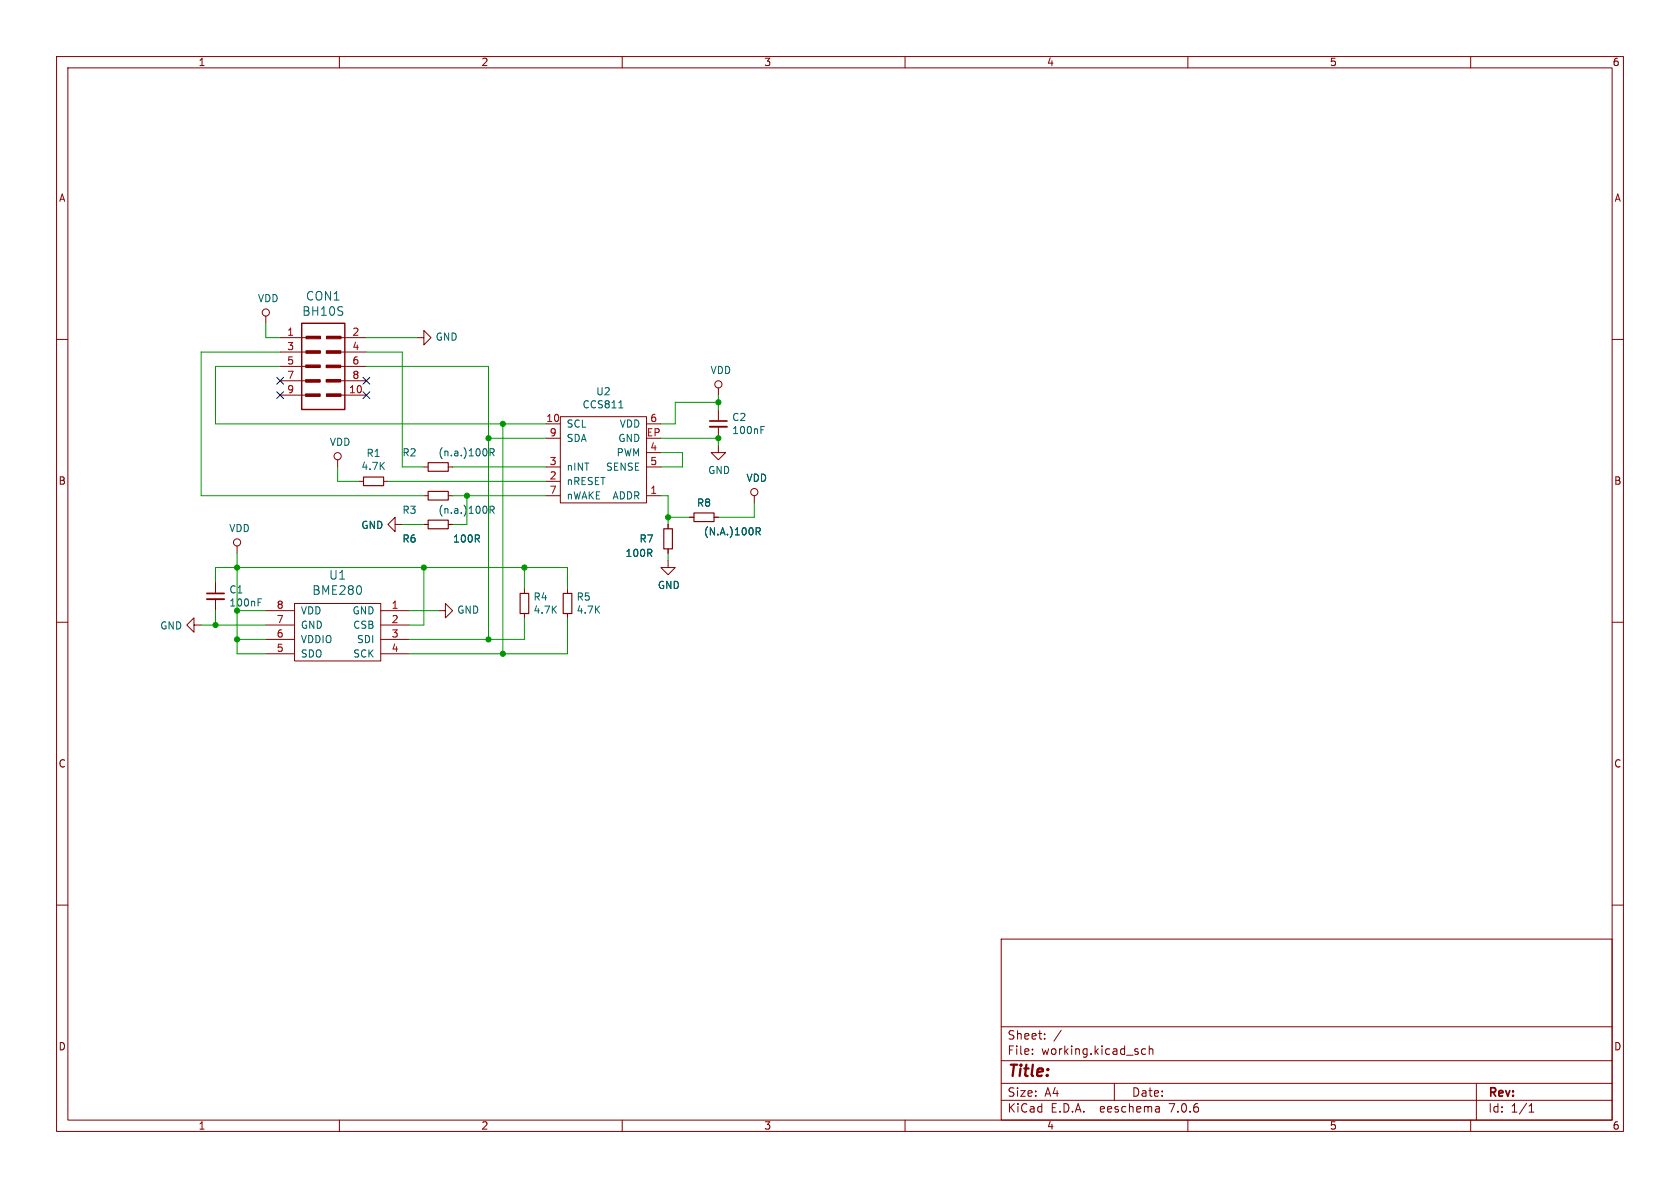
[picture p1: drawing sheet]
(kicad_sch (version 20230121) (generator eeschema)

 (paper "A4")

 (lib_symbols
  (symbol "MOD-ENV_revB-rescue:BH10S-OLIMEX_Connectors" (pin_names (offset 1.016) hide) (in_bom yes) (on_board yes)
   (property "Reference" "CON" (at 0.0508 8.9154 0) (effects (font (size 1.524 1.524))))
   (property "Value" "OLIMEX_Connectors_BH10S" (at 0.3048 -9.4234 0) (effects (font (size 1.524 1.524))))
   (property "Footprint" "" (at -0.2032 -1.1938 0) (effects (font (size 1.524 1.524))))
   (property "Datasheet" "" (at -0.2032 -1.1938 0) (effects (font (size 1.524 1.524))))
   (symbol "BH10S-OLIMEX_Connectors_0_0"
    (rectangle (start -3.1242 -4.8514) (end -0.5588 -5.3086) (stroke (width 0) (type solid)) (fill (type none)))
    (rectangle (start -3.1242 -2.3368) (end -0.5588 -2.794) (stroke (width 0) (type solid)) (fill (type none)))
    (rectangle (start -3.0988 0.254) (end -0.5334 -0.2032) (stroke (width 0) (type solid)) (fill (type none)))
    (rectangle (start -3.0734 2.7686) (end -0.508 2.3114) (stroke (width 0) (type solid)) (fill (type none)))
    (rectangle (start -3.048 5.334) (end -0.4826 4.8768) (stroke (width 0) (type solid)) (fill (type none)))
    (polyline (pts (xy -3.0226 -5.0038) (xy -0.5842 -5.0038) (xy -0.5842 -5.2324) (xy -2.9972 -5.2578) (xy -3.0226 -5.08) (xy -0.7112 -5.08) (xy -0.7112 -5.1562) (xy -2.9972 -5.1054)) (stroke (width 0) (type solid)) (fill (type none)))
    (polyline (pts (xy -3.0226 0.1016) (xy -0.5842 0.1016) (xy -0.5842 -0.127) (xy -2.9972 -0.1524) (xy -3.0226 0.0254) (xy -0.7112 0.0254) (xy -0.7112 -0.0508) (xy -2.9972 0)) (stroke (width 0) (type solid)) (fill (type none)))
    (polyline (pts (xy -2.9972 -2.4638) (xy -0.5588 -2.4638) (xy -0.5588 -2.6924) (xy -2.9718 -2.7178) (xy -2.9972 -2.54) (xy -0.6858 -2.54) (xy -0.6858 -2.6162) (xy -2.9718 -2.5654)) (stroke (width 0) (type solid)) (fill (type none)))
    (polyline (pts (xy -2.9718 2.667) (xy -0.5334 2.667) (xy -0.5334 2.4384) (xy -2.9464 2.413) (xy -2.9718 2.5908) (xy -0.6604 2.5908) (xy -0.6604 2.5146) (xy -2.9464 2.5654)) (stroke (width 0) (type solid)) (fill (type none)))
    (polyline (pts (xy -2.9464 5.2324) (xy -0.508 5.2324) (xy -0.508 5.0038) (xy -2.921 4.9784) (xy -2.9464 5.1562) (xy -0.635 5.1562) (xy -0.635 5.08) (xy -2.921 5.1308)) (stroke (width 0) (type solid)) (fill (type none)))
    (polyline (pts (xy 0.5588 0.1016) (xy 2.9972 0.1016) (xy 2.9972 -0.127) (xy 0.5842 -0.1524) (xy 0.5588 0.0254) (xy 2.8702 0.0254) (xy 2.8702 -0.0508) (xy 0.5842 0)) (stroke (width 0) (type solid)) (fill (type none)))
    (polyline (pts (xy 0.5842 -2.4384) (xy 3.0226 -2.4384) (xy 3.0226 -2.667) (xy 0.6096 -2.6924) (xy 0.5842 -2.5146) (xy 2.8956 -2.5146) (xy 2.8956 -2.5908) (xy 0.6096 -2.54)) (stroke (width 0) (type solid)) (fill (type none)))
    (polyline (pts (xy 0.5842 2.667) (xy 3.0226 2.667) (xy 3.0226 2.4384) (xy 0.6096 2.413) (xy 0.5842 2.5908) (xy 2.8956 2.5908) (xy 2.8956 2.5146) (xy 0.6096 2.5654)) (stroke (width 0) (type solid)) (fill (type none)))
    (polyline (pts (xy 0.635 -4.953) (xy 3.0734 -4.953) (xy 3.0734 -5.1816) (xy 0.6604 -5.207) (xy 0.635 -5.0292) (xy 2.9464 -5.0292) (xy 2.9464 -5.1054) (xy 0.6604 -5.0546)) (stroke (width 0) (type solid)) (fill (type none)))
    (polyline (pts (xy 0.6858 5.2324) (xy 3.1242 5.2324) (xy 3.1242 5.0038) (xy 0.7112 4.9784) (xy 0.6858 5.1562) (xy 2.9972 5.1562) (xy 2.9972 5.08) (xy 0.7112 5.1308)) (stroke (width 0) (type solid)) (fill (type none)))
    (rectangle (start 0.508 -2.3114) (end 3.0734 -2.7686) (stroke (width 0) (type solid)) (fill (type none)))
    (rectangle (start 0.508 0.2286) (end 3.0734 -0.2286) (stroke (width 0) (type solid)) (fill (type none)))
    (rectangle (start 0.5334 2.7686) (end 3.0988 2.3114) (stroke (width 0) (type solid)) (fill (type none)))
    (rectangle (start 0.5588 -4.8514) (end 3.1242 -5.3086) (stroke (width 0) (type solid)) (fill (type none)))
    (rectangle (start 0.5588 5.334) (end 3.1242 4.8768) (stroke (width 0) (type solid)) (fill (type none))))
   (symbol "BH10S-OLIMEX_Connectors_0_1"
    (rectangle (start -3.81 7.62) (end 3.81 -7.62) (stroke (width 0.254) (type solid)) (fill (type none)))
    (polyline (pts (xy -3.81 -5.08) (xy -3.048 -5.08)) (stroke (width 0) (type solid)) (fill (type none)))
    (polyline (pts (xy -3.81 -2.54) (xy -3.048 -2.54)) (stroke (width 0) (type solid)) (fill (type none)))
    (polyline (pts (xy -3.81 0) (xy -3.048 0)) (stroke (width 0) (type solid)) (fill (type none)))
    (polyline (pts (xy -3.81 2.54) (xy -3.048 2.54)) (stroke (width 0) (type solid)) (fill (type none)))
    (polyline (pts (xy -3.81 5.08) (xy -3.048 5.08)) (stroke (width 0) (type solid)) (fill (type none)))
    (polyline (pts (xy 3.81 -5.08) (xy 3.048 -5.08)) (stroke (width 0) (type solid)) (fill (type none)))
    (polyline (pts (xy 3.81 -2.54) (xy 3.048 -2.54)) (stroke (width 0) (type solid)) (fill (type none)))
    (polyline (pts (xy 3.81 0) (xy 3.048 0)) (stroke (width 0) (type solid)) (fill (type none)))
    (polyline (pts (xy 3.81 2.54) (xy 3.048 2.54)) (stroke (width 0) (type solid)) (fill (type none)))
    (polyline (pts (xy 3.81 5.08) (xy 3.048 5.08)) (stroke (width 0) (type solid)) (fill (type none))))
   (symbol "BH10S-OLIMEX_Connectors_1_1"
    (pin passive line (at -7.62 5.08 0) (length 3.7084) (name "1" (effects (font (size 1.27 1.27)))) (number "1" (effects (font (size 1.27 1.27)))))
    (pin passive line (at 7.62 -5.08 180) (length 3.7084) (name "10" (effects (font (size 1.27 1.27)))) (number "10" (effects (font (size 1.27 1.27)))))
    (pin passive line (at 7.62 5.08 180) (length 3.7084) (name "2" (effects (font (size 1.27 1.27)))) (number "2" (effects (font (size 1.27 1.27)))))
    (pin passive line (at -7.62 2.54 0) (length 3.7084) (name "3" (effects (font (size 1.27 1.27)))) (number "3" (effects (font (size 1.27 1.27)))))
    (pin passive line (at 7.62 2.54 180) (length 3.7084) (name "4" (effects (font (size 1.27 1.27)))) (number "4" (effects (font (size 1.27 1.27)))))
    (pin passive line (at -7.62 0 0) (length 3.7084) (name "5" (effects (font (size 1.27 1.27)))) (number "5" (effects (font (size 1.27 1.27)))))
    (pin passive line (at 7.62 0 180) (length 3.7084) (name "6" (effects (font (size 1.27 1.27)))) (number "6" (effects (font (size 1.27 1.27)))))
    (pin passive line (at -7.62 -2.54 0) (length 3.7084) (name "7" (effects (font (size 1.27 1.27)))) (number "7" (effects (font (size 1.27 1.27)))))
    (pin passive line (at 7.62 -2.54 180) (length 3.7084) (name "8" (effects (font (size 1.27 1.27)))) (number "8" (effects (font (size 1.27 1.27)))))
    (pin passive line (at -7.62 -5.08 0) (length 3.7084) (name "9" (effects (font (size 1.27 1.27)))) (number "9" (effects (font (size 1.27 1.27)))))))
  (symbol "MOD-ENV_revB-rescue:BME280-OLIMEX_IC" (pin_names (offset 1.016)) (in_bom yes) (on_board yes)
   (property "Reference" "U" (at 0 6.35 0) (effects (font (size 1.524 1.524))))
   (property "Value" "OLIMEX_IC_BME280" (at 1.27 -6.35 0) (effects (font (size 1.524 1.524))))
   (property "Footprint" "" (at 0 -5.08 0) (effects (font (size 1.524 1.524)) hide))
   (property "Datasheet" "" (at 0 -5.08 0) (effects (font (size 1.524 1.524)) hide))
   (symbol "BME280-OLIMEX_IC_0_1"
    (rectangle (start -6.35 5.08) (end 8.89 -5.08) (stroke (width 0) (type solid)) (fill (type none))))
   (symbol "BME280-OLIMEX_IC_1_1"
    (pin power_in line (at 13.97 3.81 180) (length 5.08) (name "GND" (effects (font (size 1.27 1.27)))) (number "1" (effects (font (size 1.27 1.27)))))
    (pin input line (at 13.97 1.27 180) (length 5.08) (name "CSB" (effects (font (size 1.27 1.27)))) (number "2" (effects (font (size 1.27 1.27)))))
    (pin bidirectional line (at 13.97 -1.27 180) (length 5.08) (name "SDI" (effects (font (size 1.27 1.27)))) (number "3" (effects (font (size 1.27 1.27)))))
    (pin input line (at 13.97 -3.81 180) (length 5.08) (name "SCK" (effects (font (size 1.27 1.27)))) (number "4" (effects (font (size 1.27 1.27)))))
    (pin bidirectional line (at -11.43 -3.81 0) (length 5.08) (name "SDO" (effects (font (size 1.27 1.27)))) (number "5" (effects (font (size 1.27 1.27)))))
    (pin power_in line (at -11.43 -1.27 0) (length 5.08) (name "VDDIO" (effects (font (size 1.27 1.27)))) (number "6" (effects (font (size 1.27 1.27)))))
    (pin power_in line (at -11.43 1.27 0) (length 5.08) (name "GND" (effects (font (size 1.27 1.27)))) (number "7" (effects (font (size 1.27 1.27)))))
    (pin power_in line (at -11.43 3.81 0) (length 5.08) (name "VDD" (effects (font (size 1.27 1.27)))) (number "8" (effects (font (size 1.27 1.27)))))))
  (symbol "MOD-ENV_revB-rescue:CCS811-lz1ddd" (pin_names (offset 1.016)) (in_bom yes) (on_board yes)
   (property "Reference" "U" (at 0 8.89 0) (effects (font (size 1.27 1.27))))
   (property "Value" "CCS811-lz1ddd" (at 0 -8.89 0) (effects (font (size 1.27 1.27))))
   (property "Footprint" "" (at 0 0 0) (effects (font (size 1.27 1.27)) hide))
   (property "Datasheet" "" (at 0 0 0) (effects (font (size 1.27 1.27)) hide))
   (symbol "CCS811-lz1ddd_0_1"
    (rectangle (start -7.62 7.62) (end 7.62 -7.62) (stroke (width 0) (type solid)) (fill (type none))))
   (symbol "CCS811-lz1ddd_1_1"
    (pin input line (at 10.16 -6.35 180) (length 2.54) (name "ADDR" (effects (font (size 1.27 1.27)))) (number "1" (effects (font (size 1.27 1.27)))))
    (pin bidirectional line (at -10.16 6.35 0) (length 2.54) (name "SCL" (effects (font (size 1.27 1.27)))) (number "10" (effects (font (size 1.27 1.27)))))
    (pin bidirectional line (at -10.16 -3.81 0) (length 2.54) (name "nRESET" (effects (font (size 1.27 1.27)))) (number "2" (effects (font (size 1.27 1.27)))))
    (pin bidirectional line (at -10.16 -1.27 0) (length 2.54) (name "nINT" (effects (font (size 1.27 1.27)))) (number "3" (effects (font (size 1.27 1.27)))))
    (pin output line (at 10.16 1.27 180) (length 2.54) (name "PWM" (effects (font (size 1.27 1.27)))) (number "4" (effects (font (size 1.27 1.27)))))
    (pin input line (at 10.16 -1.27 180) (length 2.54) (name "SENSE" (effects (font (size 1.27 1.27)))) (number "5" (effects (font (size 1.27 1.27)))))
    (pin power_in line (at 10.16 6.35 180) (length 2.54) (name "VDD" (effects (font (size 1.27 1.27)))) (number "6" (effects (font (size 1.27 1.27)))))
    (pin input line (at -10.16 -6.35 0) (length 2.54) (name "nWAKE" (effects (font (size 1.27 1.27)))) (number "7" (effects (font (size 1.27 1.27)))))
    (pin bidirectional line (at -10.16 3.81 0) (length 2.54) (name "SDA" (effects (font (size 1.27 1.27)))) (number "9" (effects (font (size 1.27 1.27)))))
    (pin power_in line (at 10.16 3.81 180) (length 2.54) (name "GND" (effects (font (size 1.27 1.27)))) (number "EP" (effects (font (size 1.27 1.27)))))))
  (symbol "MOD-ENV_revB-rescue:C_Small-OLIMEX_RCL" (pin_numbers hide) (pin_names (offset 0.254) hide) (in_bom yes) (on_board yes)
   (property "Reference" "C" (at 0.254 1.778 0) (effects (font (size 1.27 1.27)) (justify left)))
   (property "Value" "OLIMEX_RCL_C_Small" (at 0.254 -2.032 0) (effects (font (size 1.27 1.27)) (justify left)))
   (property "Footprint" "" (at 0 0 0) (effects (font (size 1.524 1.524))))
   (property "Datasheet" "" (at 0 0 0) (effects (font (size 1.524 1.524))))
   (symbol "C_Small-OLIMEX_RCL_0_1"
    (polyline (pts (xy -1.524 -0.508) (xy 1.524 -0.508)) (stroke (width 0.3302) (type solid)) (fill (type none)))
    (polyline (pts (xy -1.524 0.508) (xy 1.524 0.508)) (stroke (width 0.3048) (type solid)) (fill (type none))))
   (symbol "C_Small-OLIMEX_RCL_1_1"
    (pin passive line (at 0 2.54 270) (length 1.905) (name "~" (effects (font (size 1.016 1.016)))) (number "1" (effects (font (size 1.016 1.016)))))
    (pin passive line (at 0 -2.54 90) (length 2.032) (name "~" (effects (font (size 1.016 1.016)))) (number "2" (effects (font (size 1.016 1.016)))))))
  (symbol "MOD-ENV_revB-rescue:GND-OLIMEX_Power" (power) (pin_names (offset 0)) (in_bom yes) (on_board yes)
   (property "Reference" "#PWR" (at 0 -6.35 0) (effects (font (size 1.27 1.27)) hide))
   (property "Value" "GND-OLIMEX_Power" (at 0 -3.81 0) (effects (font (size 1.27 1.27))))
   (property "Footprint" "" (at 0 0 0) (effects (font (size 1.524 1.524))))
   (property "Datasheet" "" (at 0 0 0) (effects (font (size 1.524 1.524))))
   (symbol "GND-OLIMEX_Power_0_1"
    (polyline (pts (xy 0 0) (xy 0 -1.27) (xy 1.27 -1.27) (xy 0 -2.54) (xy -1.27 -1.27) (xy 0 -1.27)) (stroke (width 0) (type solid)) (fill (type none))))
   (symbol "GND-OLIMEX_Power_1_1"
    (pin power_in line (at 0 0 270) (length 0) hide (name "GND" (effects (font (size 1.27 1.27)))) (number "1" (effects (font (size 1.27 1.27)))))))
  (symbol "MOD-ENV_revB-rescue:R_Small-OLIMEX_RCL" (pin_numbers hide) (pin_names (offset 0.254) hide) (in_bom yes) (on_board yes)
   (property "Reference" "R" (at 0.762 0.508 0) (effects (font (size 1.27 1.27)) (justify left)))
   (property "Value" "OLIMEX_RCL_R_Small" (at 0.762 -1.016 0) (effects (font (size 1.27 1.27)) (justify left)))
   (property "Footprint" "" (at 0 0 0) (effects (font (size 1.524 1.524))))
   (property "Datasheet" "" (at 0 0 0) (effects (font (size 1.524 1.524))))
   (symbol "R_Small-OLIMEX_RCL_0_1"
    (rectangle (start -0.762 1.778) (end 0.762 -1.778) (stroke (width 0.2032) (type solid)) (fill (type none))))
   (symbol "R_Small-OLIMEX_RCL_1_1"
    (pin passive line (at 0 2.54 270) (length 0.762) (name "~" (effects (font (size 1.016 1.016)))) (number "1" (effects (font (size 1.016 1.016)))))
    (pin passive line (at 0 -2.54 90) (length 0.762) (name "~" (effects (font (size 1.016 1.016)))) (number "2" (effects (font (size 1.016 1.016)))))))
  (symbol "MOD-ENV_revB-rescue:VDD-OLIMEX_Power" (power) (pin_names (offset 0)) (in_bom yes) (on_board yes)
   (property "Reference" "#PWR" (at 0 -3.81 0) (effects (font (size 1.27 1.27)) hide))
   (property "Value" "VDD-OLIMEX_Power" (at 0 3.81 0) (effects (font (size 1.27 1.27))))
   (property "Footprint" "" (at 0 0 0) (effects (font (size 1.524 1.524))))
   (property "Datasheet" "" (at 0 0 0) (effects (font (size 1.524 1.524))))
   (symbol "VDD-OLIMEX_Power_0_1"
    (polyline (pts (xy 0 0) (xy 0 1.27)) (stroke (width 0) (type solid)) (fill (type none)))
    (circle (center 0 1.905) (radius 0.635) (stroke (width 0) (type solid)) (fill (type none))))
   (symbol "VDD-OLIMEX_Power_1_1"
    (pin power_in line (at 0 0 90) (length 0) hide (name "VDD" (effects (font (size 1.27 1.27)))) (number "1" (effects (font (size 1.27 1.27))))))))

 (junction (at 127 77.47) (diameter 0) (color 0 0 0 0))
 (junction (at 41.91 107.95) (diameter 0) (color 0 0 0 0))
 (junction (at 88.9 115.57) (diameter 0) (color 0 0 0 0))
 (junction (at 118.11 91.44) (diameter 0) (color 0 0 0 0))
 (junction (at 74.93 100.33) (diameter 0) (color 0 0 0 0))
 (junction (at 88.9 74.93) (diameter 0) (color 0 0 0 0))
 (junction (at 86.36 113.03) (diameter 0) (color 0 0 0 0))
 (junction (at 92.71 100.33) (diameter 0) (color 0 0 0 0))
 (junction (at 82.55 87.63) (diameter 0) (color 0 0 0 0))
 (junction (at 41.91 113.03) (diameter 0) (color 0 0 0 0))
 (junction (at 41.91 100.33) (diameter 0) (color 0 0 0 0))
 (junction (at 127 71.12) (diameter 0) (color 0 0 0 0))
 (junction (at 38.1 110.49) (diameter 0) (color 0 0 0 0))
 (junction (at 86.36 77.47) (diameter 0) (color 0 0 0 0))

 (no_connect (at 64.77 67.31))
 (no_connect (at 64.77 69.85))
 (no_connect (at 49.53 67.31))
 (no_connect (at 49.53 69.85))

 (wire (pts (xy 116.84 80.01) (xy 120.65 80.01)) (stroke (width 0) (type default)))
 (wire (pts (xy 80.01 87.63) (xy 82.55 87.63)) (stroke (width 0) (type default)))
 (wire (pts (xy 41.91 100.33) (xy 41.91 97.79)) (stroke (width 0) (type default)))
 (wire (pts (xy 74.93 92.71) (xy 71.12 92.71)) (stroke (width 0) (type default)))
 (wire (pts (xy 116.84 77.47) (xy 127 77.47)) (stroke (width 0) (type default)))
 (wire (pts (xy 41.91 100.33) (xy 74.93 100.33)) (stroke (width 0) (type default)))
 (wire (pts (xy 64.77 59.69) (xy 73.66 59.69)) (stroke (width 0) (type default)))
 (wire (pts (xy 100.33 115.57) (xy 88.9 115.57)) (stroke (width 0) (type default)))
 (wire (pts (xy 38.1 110.49) (xy 35.56 110.49)) (stroke (width 0) (type default)))
 (wire (pts (xy 116.84 74.93) (xy 119.38 74.93)) (stroke (width 0) (type default)))
 (wire (pts (xy 49.53 59.69) (xy 46.99 59.69)) (stroke (width 0) (type default)))
 (wire (pts (xy 38.1 74.93) (xy 38.1 64.77)) (stroke (width 0) (type default)))
 (wire (pts (xy 71.12 62.23) (xy 71.12 82.55)) (stroke (width 0) (type default)))
 (wire (pts (xy 86.36 113.03) (xy 72.39 113.03)) (stroke (width 0) (type default)))
 (wire (pts (xy 46.99 110.49) (xy 38.1 110.49)) (stroke (width 0) (type default)))
 (wire (pts (xy 100.33 100.33) (xy 92.71 100.33)) (stroke (width 0) (type default)))
 (wire (pts (xy 38.1 107.95) (xy 38.1 110.49)) (stroke (width 0) (type default)))
 (wire (pts (xy 92.71 113.03) (xy 86.36 113.03)) (stroke (width 0) (type default)))
 (wire (pts (xy 46.99 113.03) (xy 41.91 113.03)) (stroke (width 0) (type default)))
 (wire (pts (xy 118.11 97.79) (xy 118.11 99.06)) (stroke (width 0) (type default)))
 (wire (pts (xy 41.91 107.95) (xy 41.91 113.03)) (stroke (width 0) (type default)))
 (wire (pts (xy 88.9 74.93) (xy 88.9 115.57)) (stroke (width 0) (type default)))
 (wire (pts (xy 120.65 80.01) (xy 120.65 82.55)) (stroke (width 0) (type default)))
 (wire (pts (xy 74.93 87.63) (xy 35.56 87.63)) (stroke (width 0) (type default)))
 (wire (pts (xy 38.1 102.87) (xy 38.1 100.33)) (stroke (width 0) (type default)))
 (wire (pts (xy 96.52 74.93) (xy 88.9 74.93)) (stroke (width 0) (type default)))
 (wire (pts (xy 82.55 92.71) (xy 82.55 87.63)) (stroke (width 0) (type default)))
 (wire (pts (xy 38.1 64.77) (xy 49.53 64.77)) (stroke (width 0) (type default)))
 (wire (pts (xy 86.36 64.77) (xy 86.36 77.47)) (stroke (width 0) (type default)))
 (wire (pts (xy 59.69 85.09) (xy 59.69 82.55)) (stroke (width 0) (type default)))
 (wire (pts (xy 46.99 107.95) (xy 41.91 107.95)) (stroke (width 0) (type default)))
 (wire (pts (xy 74.93 110.49) (xy 72.39 110.49)) (stroke (width 0) (type default)))
 (wire (pts (xy 92.71 104.14) (xy 92.71 100.33)) (stroke (width 0) (type default)))
 (wire (pts (xy 127 71.12) (xy 127 69.85)) (stroke (width 0) (type default)))
 (wire (pts (xy 64.77 62.23) (xy 71.12 62.23)) (stroke (width 0) (type default)))
 (wire (pts (xy 92.71 100.33) (xy 74.93 100.33)) (stroke (width 0) (type default)))
 (wire (pts (xy 63.5 85.09) (xy 59.69 85.09)) (stroke (width 0) (type default)))
 (wire (pts (xy 133.35 91.44) (xy 133.35 88.9)) (stroke (width 0) (type default)))
 (wire (pts (xy 92.71 109.22) (xy 92.71 113.03)) (stroke (width 0) (type default)))
 (wire (pts (xy 118.11 87.63) (xy 118.11 91.44)) (stroke (width 0) (type default)))
 (wire (pts (xy 120.65 82.55) (xy 116.84 82.55)) (stroke (width 0) (type default)))
 (wire (pts (xy 118.11 91.44) (xy 118.11 92.71)) (stroke (width 0) (type default)))
 (wire (pts (xy 86.36 77.47) (xy 96.52 77.47)) (stroke (width 0) (type default)))
 (wire (pts (xy 119.38 71.12) (xy 127 71.12)) (stroke (width 0) (type default)))
 (wire (pts (xy 64.77 64.77) (xy 86.36 64.77)) (stroke (width 0) (type default)))
 (wire (pts (xy 41.91 107.95) (xy 41.91 100.33)) (stroke (width 0) (type default)))
 (wire (pts (xy 118.11 91.44) (xy 121.92 91.44)) (stroke (width 0) (type default)))
 (wire (pts (xy 86.36 77.47) (xy 86.36 113.03)) (stroke (width 0) (type default)))
 (wire (pts (xy 119.38 74.93) (xy 119.38 71.12)) (stroke (width 0) (type default)))
 (wire (pts (xy 100.33 104.14) (xy 100.33 100.33)) (stroke (width 0) (type default)))
 (wire (pts (xy 88.9 74.93) (xy 38.1 74.93)) (stroke (width 0) (type default)))
 (wire (pts (xy 116.84 87.63) (xy 118.11 87.63)) (stroke (width 0) (type default)))
 (wire (pts (xy 127 77.47) (xy 127 78.74)) (stroke (width 0) (type default)))
 (wire (pts (xy 46.99 59.69) (xy 46.99 57.15)) (stroke (width 0) (type default)))
 (wire (pts (xy 35.56 62.23) (xy 49.53 62.23)) (stroke (width 0) (type default)))
 (wire (pts (xy 127 91.44) (xy 133.35 91.44)) (stroke (width 0) (type default)))
 (wire (pts (xy 127 72.39) (xy 127 71.12)) (stroke (width 0) (type default)))
 (wire (pts (xy 35.56 87.63) (xy 35.56 62.23)) (stroke (width 0) (type default)))
 (wire (pts (xy 80.01 92.71) (xy 82.55 92.71)) (stroke (width 0) (type default)))
 (wire (pts (xy 82.55 87.63) (xy 96.52 87.63)) (stroke (width 0) (type default)))
 (wire (pts (xy 74.93 100.33) (xy 74.93 110.49)) (stroke (width 0) (type default)))
 (wire (pts (xy 88.9 115.57) (xy 72.39 115.57)) (stroke (width 0) (type default)))
 (wire (pts (xy 38.1 100.33) (xy 41.91 100.33)) (stroke (width 0) (type default)))
 (wire (pts (xy 100.33 109.22) (xy 100.33 115.57)) (stroke (width 0) (type default)))
 (wire (pts (xy 71.12 82.55) (xy 74.93 82.55)) (stroke (width 0) (type default)))
 (wire (pts (xy 72.39 107.95) (xy 77.47 107.95)) (stroke (width 0) (type default)))
 (wire (pts (xy 96.52 85.09) (xy 68.58 85.09)) (stroke (width 0) (type default)))
 (wire (pts (xy 41.91 115.57) (xy 46.99 115.57)) (stroke (width 0) (type default)))
 (wire (pts (xy 41.91 113.03) (xy 41.91 115.57)) (stroke (width 0) (type default)))
 (wire (pts (xy 80.01 82.55) (xy 96.52 82.55)) (stroke (width 0) (type default)))

 (symbol (lib_id "MOD-ENV_revB-rescue:R_Small-OLIMEX_RCL") (at 77.47 92.71 270) (unit 1) (in_bom yes) (on_board yes) (dnp no)
  (property "Reference" "R6" (at 72.39 95.25 90) (effects (font (size 1.27 1.27))))
  (property "Value" "100R" (at 82.55 95.25 90) (effects (font (size 1.27 1.27))))
  (property "Footprint" "OLIMEX_RLC-FP:R_0402_5MIL_DWS" (at 77.47 89.8652 90) (effects (font (size 1.524 1.524)) hide))
  (property "Datasheet" "" (at 77.47 92.71 0) (effects (font (size 1.524 1.524)))) (pin "1") (pin "2"))

 (symbol (lib_id "MOD-ENV_revB-rescue:GND-OLIMEX_Power") (at 71.12 92.71 270) (unit 1) (in_bom yes) (on_board yes) (dnp no)
  (property "Reference" "#PWR0101" (at 64.77 92.71 0) (effects (font (size 1.27 1.27)) hide))
  (property "Value" "GND" (at 67.8688 92.837 90) (effects (font (size 1.27 1.27)) (justify right)))
  (property "Footprint" "" (at 71.12 92.71 0) (effects (font (size 1.524 1.524))))
  (property "Datasheet" "" (at 71.12 92.71 0) (effects (font (size 1.524 1.524)))) (pin "1"))

 (symbol (lib_id "MOD-ENV_revB-rescue:CCS811-lz1ddd") (at 106.68 81.28 0) (unit 1) (in_bom yes) (on_board yes) (dnp no)
  (property "Reference" "U2" (at 106.68 69.215 0) (effects (font (size 1.27 1.27))))
  (property "Value" "CCS811" (at 106.68 71.5264 0) (effects (font (size 1.27 1.27))))
  (property "Footprint" "OLIMEX_IC-FP:CCS811" (at 106.68 81.28 0) (effects (font (size 1.27 1.27)) hide))
  (property "Datasheet" "" (at 106.68 81.28 0) (effects (font (size 1.27 1.27)) hide)) (pin "1") (pin "10") (pin "2") (pin "3") (pin "4") (pin "5") (pin "6") (pin "7") (pin "9") (pin "EP"))

 (symbol (lib_id "MOD-ENV_revB-rescue:BH10S-OLIMEX_Connectors") (at 57.15 64.77 0) (unit 1) (in_bom yes) (on_board yes) (dnp no)
  (property "Reference" "CON1" (at 57.15 52.3494 0) (effects (font (size 1.524 1.524))))
  (property "Value" "BH10S" (at 57.15 55.0418 0) (effects (font (size 1.524 1.524))))
  (property "Footprint" "OLIMEX_Connectors-FP:UEXTM-SMD" (at 57.15 55.0418 0) (effects (font (size 1.524 1.524)) hide))
  (property "Datasheet" "" (at 56.9468 65.9638 0) (effects (font (size 1.524 1.524)))) (pin "1") (pin "10") (pin "2") (pin "3") (pin "4") (pin "5") (pin "6") (pin "7") (pin "8") (pin "9"))

 (symbol (lib_id "MOD-ENV_revB-rescue:R_Small-OLIMEX_RCL") (at 77.47 82.55 270) (unit 1) (in_bom yes) (on_board yes) (dnp no)
  (property "Reference" "R2" (at 72.39 80.01 90) (effects (font (size 1.27 1.27))))
  (property "Value" "(n.a.)100R" (at 82.55 80.01 90) (effects (font (size 1.27 1.27))))
  (property "Footprint" "OLIMEX_RLC-FP:R_0402_5MIL_DWS" (at 77.47 79.7052 90) (effects (font (size 1.524 1.524)) hide))
  (property "Datasheet" "" (at 77.47 82.55 0) (effects (font (size 1.524 1.524)))) (pin "1") (pin "2"))

 (symbol (lib_id "MOD-ENV_revB-rescue:R_Small-OLIMEX_RCL") (at 77.47 87.63 270) (unit 1) (in_bom yes) (on_board yes) (dnp no)
  (property "Reference" "R3" (at 72.39 90.17 90) (effects (font (size 1.27 1.27))))
  (property "Value" "(n.a.)100R" (at 82.55 90.17 90) (effects (font (size 1.27 1.27))))
  (property "Footprint" "OLIMEX_RLC-FP:R_0402_5MIL_DWS" (at 77.47 84.7852 90) (effects (font (size 1.524 1.524)) hide))
  (property "Datasheet" "" (at 77.47 87.63 0) (effects (font (size 1.524 1.524)))) (pin "1") (pin "2"))

 (symbol (lib_id "MOD-ENV_revB-rescue:R_Small-OLIMEX_RCL") (at 66.04 85.09 270) (unit 1) (in_bom yes) (on_board yes) (dnp no)
  (property "Reference" "R1" (at 66.04 80.1116 90) (effects (font (size 1.27 1.27))))
  (property "Value" "4.7K" (at 66.04 82.423 90) (effects (font (size 1.27 1.27))))
  (property "Footprint" "OLIMEX_RLC-FP:R_0402_5MIL_DWS" (at 66.04 82.2452 90) (effects (font (size 1.524 1.524)) hide))
  (property "Datasheet" "" (at 66.04 85.09 0) (effects (font (size 1.524 1.524)))) (pin "1") (pin "2"))

 (symbol (lib_id "MOD-ENV_revB-rescue:VDD-OLIMEX_Power") (at 59.69 82.55 0) (unit 1) (in_bom yes) (on_board yes) (dnp no)
  (property "Reference" "#PWR04" (at 59.69 86.36 0) (effects (font (size 1.27 1.27)) hide))
  (property "Value" "VDD" (at 60.1218 78.1558 0) (effects (font (size 1.27 1.27))))
  (property "Footprint" "" (at 59.69 82.55 0) (effects (font (size 1.524 1.524))))
  (property "Datasheet" "" (at 59.69 82.55 0) (effects (font (size 1.524 1.524)))) (pin "1"))

 (symbol (lib_id "MOD-ENV_revB-rescue:VDD-OLIMEX_Power") (at 46.99 57.15 0) (unit 1) (in_bom yes) (on_board yes) (dnp no)
  (property "Reference" "#PWR03" (at 46.99 60.96 0) (effects (font (size 1.27 1.27)) hide))
  (property "Value" "VDD" (at 47.4218 52.7558 0) (effects (font (size 1.27 1.27))))
  (property "Footprint" "" (at 46.99 57.15 0) (effects (font (size 1.524 1.524))))
  (property "Datasheet" "" (at 46.99 57.15 0) (effects (font (size 1.524 1.524)))) (pin "1"))

 (symbol (lib_id "MOD-ENV_revB-rescue:GND-OLIMEX_Power") (at 73.66 59.69 90) (unit 1) (in_bom yes) (on_board yes) (dnp no)
  (property "Reference" "#PWR05" (at 80.01 59.69 0) (effects (font (size 1.27 1.27)) hide))
  (property "Value" "GND" (at 76.9112 59.563 90) (effects (font (size 1.27 1.27)) (justify right)))
  (property "Footprint" "" (at 73.66 59.69 0) (effects (font (size 1.524 1.524))))
  (property "Datasheet" "" (at 73.66 59.69 0) (effects (font (size 1.524 1.524)))) (pin "1"))

 (symbol (lib_id "MOD-ENV_revB-rescue:GND-OLIMEX_Power") (at 118.11 99.06 0) (unit 1) (in_bom yes) (on_board yes) (dnp no)
  (property "Reference" "#PWR07" (at 118.11 105.41 0) (effects (font (size 1.27 1.27)) hide))
  (property "Value" "GND" (at 118.237 103.4542 0) (effects (font (size 1.27 1.27))))
  (property "Footprint" "" (at 118.11 99.06 0) (effects (font (size 1.524 1.524))))
  (property "Datasheet" "" (at 118.11 99.06 0) (effects (font (size 1.524 1.524)))) (pin "1"))

 (symbol (lib_id "MOD-ENV_revB-rescue:C_Small-OLIMEX_RCL") (at 127 74.93 0) (unit 1) (in_bom yes) (on_board yes) (dnp no)
  (property "Reference" "C2" (at 129.3368 73.7616 0) (effects (font (size 1.27 1.27)) (justify left)))
  (property "Value" "100nF" (at 129.3368 76.073 0) (effects (font (size 1.27 1.27)) (justify left)))
  (property "Footprint" "OLIMEX_RLC-FP:C_0402_5MIL_DWS" (at 127 74.93 0) (effects (font (size 1.524 1.524)) hide))
  (property "Datasheet" "" (at 127 74.93 0) (effects (font (size 1.524 1.524)))) (pin "1") (pin "2"))

 (symbol (lib_id "MOD-ENV_revB-rescue:GND-OLIMEX_Power") (at 127 78.74 0) (unit 1) (in_bom yes) (on_board yes) (dnp no)
  (property "Reference" "#PWR09" (at 127 85.09 0) (effects (font (size 1.27 1.27)) hide))
  (property "Value" "GND" (at 127.127 83.1342 0) (effects (font (size 1.27 1.27))))
  (property "Footprint" "" (at 127 78.74 0) (effects (font (size 1.524 1.524))))
  (property "Datasheet" "" (at 127 78.74 0) (effects (font (size 1.524 1.524)))) (pin "1"))

 (symbol (lib_id "MOD-ENV_revB-rescue:VDD-OLIMEX_Power") (at 127 69.85 0) (unit 1) (in_bom yes) (on_board yes) (dnp no)
  (property "Reference" "#PWR08" (at 127 73.66 0) (effects (font (size 1.27 1.27)) hide))
  (property "Value" "VDD" (at 127.4318 65.4558 0) (effects (font (size 1.27 1.27))))
  (property "Footprint" "" (at 127 69.85 0) (effects (font (size 1.524 1.524))))
  (property "Datasheet" "" (at 127 69.85 0) (effects (font (size 1.524 1.524)))) (pin "1"))

 (symbol (lib_id "MOD-ENV_revB-rescue:BME280-OLIMEX_IC") (at 58.42 111.76 0) (unit 1) (in_bom yes) (on_board yes) (dnp no)
  (property "Reference" "U1" (at 59.69 101.6762 0) (effects (font (size 1.524 1.524))))
  (property "Value" "BME280" (at 59.69 104.3686 0) (effects (font (size 1.524 1.524))))
  (property "Footprint" "OLIMEX_IC-FP:BME280" (at 58.42 116.84 0) (effects (font (size 1.524 1.524)) hide))
  (property "Datasheet" "" (at 58.42 116.84 0) (effects (font (size 1.524 1.524)) hide)) (pin "1") (pin "2") (pin "3") (pin "4") (pin "5") (pin "6") (pin "7") (pin "8"))

 (symbol (lib_id "MOD-ENV_revB-rescue:GND-OLIMEX_Power") (at 35.56 110.49 270) (unit 1) (in_bom yes) (on_board yes) (dnp no)
  (property "Reference" "#PWR01" (at 29.21 110.49 0) (effects (font (size 1.27 1.27)) hide))
  (property "Value" "GND" (at 32.3088 110.617 90) (effects (font (size 1.27 1.27)) (justify right)))
  (property "Footprint" "" (at 35.56 110.49 0) (effects (font (size 1.524 1.524))))
  (property "Datasheet" "" (at 35.56 110.49 0) (effects (font (size 1.524 1.524)))) (pin "1"))

 (symbol (lib_id "MOD-ENV_revB-rescue:VDD-OLIMEX_Power") (at 41.91 97.79 0) (unit 1) (in_bom yes) (on_board yes) (dnp no)
  (property "Reference" "#PWR02" (at 41.91 101.6 0) (effects (font (size 1.27 1.27)) hide))
  (property "Value" "VDD" (at 42.3418 93.3958 0) (effects (font (size 1.27 1.27))))
  (property "Footprint" "" (at 41.91 97.79 0) (effects (font (size 1.524 1.524))))
  (property "Datasheet" "" (at 41.91 97.79 0) (effects (font (size 1.524 1.524)))) (pin "1"))

 (symbol (lib_id "MOD-ENV_revB-rescue:C_Small-OLIMEX_RCL") (at 38.1 105.41 0) (unit 1) (in_bom yes) (on_board yes) (dnp no)
  (property "Reference" "C1" (at 40.4368 104.2416 0) (effects (font (size 1.27 1.27)) (justify left)))
  (property "Value" "100nF" (at 40.4368 106.553 0) (effects (font (size 1.27 1.27)) (justify left)))
  (property "Footprint" "OLIMEX_RLC-FP:C_0402_5MIL_DWS" (at 38.1 105.41 0) (effects (font (size 1.524 1.524)) hide))
  (property "Datasheet" "" (at 38.1 105.41 0) (effects (font (size 1.524 1.524)))) (pin "1") (pin "2"))

 (symbol (lib_id "MOD-ENV_revB-rescue:GND-OLIMEX_Power") (at 77.47 107.95 90) (unit 1) (in_bom yes) (on_board yes) (dnp no)
  (property "Reference" "#PWR06" (at 83.82 107.95 0) (effects (font (size 1.27 1.27)) hide))
  (property "Value" "GND" (at 80.7212 107.823 90) (effects (font (size 1.27 1.27)) (justify right)))
  (property "Footprint" "" (at 77.47 107.95 0) (effects (font (size 1.524 1.524))))
  (property "Datasheet" "" (at 77.47 107.95 0) (effects (font (size 1.524 1.524)))) (pin "1"))

 (symbol (lib_id "MOD-ENV_revB-rescue:R_Small-OLIMEX_RCL") (at 92.71 106.68 180) (unit 1) (in_bom yes) (on_board yes) (dnp no)
  (property "Reference" "R4" (at 94.2086 105.5116 0) (effects (font (size 1.27 1.27)) (justify right)))
  (property "Value" "4.7K" (at 94.2086 107.823 0) (effects (font (size 1.27 1.27)) (justify right)))
  (property "Footprint" "OLIMEX_RLC-FP:R_0402_5MIL_DWS" (at 95.5548 106.68 90) (effects (font (size 1.524 1.524)) hide))
  (property "Datasheet" "" (at 92.71 106.68 0) (effects (font (size 1.524 1.524)))) (pin "1") (pin "2"))

 (symbol (lib_id "MOD-ENV_revB-rescue:R_Small-OLIMEX_RCL") (at 100.33 106.68 180) (unit 1) (in_bom yes) (on_board yes) (dnp no)
  (property "Reference" "R5" (at 101.8286 105.5116 0) (effects (font (size 1.27 1.27)) (justify right)))
  (property "Value" "4.7K" (at 101.8286 107.823 0) (effects (font (size 1.27 1.27)) (justify right)))
  (property "Footprint" "OLIMEX_RLC-FP:R_0402_5MIL_DWS" (at 103.1748 106.68 90) (effects (font (size 1.524 1.524)) hide))
  (property "Datasheet" "" (at 100.33 106.68 0) (effects (font (size 1.524 1.524)))) (pin "1") (pin "2"))

 (symbol (lib_id "MOD-ENV_revB-rescue:R_Small-OLIMEX_RCL") (at 124.46 91.44 270) (unit 1) (in_bom yes) (on_board yes) (dnp no)
  (property "Reference" "R8" (at 124.46 88.9 90) (effects (font (size 1.27 1.27))))
  (property "Value" "(N.A.)100R" (at 129.54 93.98 90) (effects (font (size 1.27 1.27))))
  (property "Footprint" "OLIMEX_RLC-FP:R_0402_5MIL_DWS" (at 124.46 88.5952 90) (effects (font (size 1.524 1.524)) hide))
  (property "Datasheet" "" (at 124.46 91.44 0) (effects (font (size 1.524 1.524)))) (pin "1") (pin "2"))

 (symbol (lib_id "MOD-ENV_revB-rescue:R_Small-OLIMEX_RCL") (at 118.11 95.25 180) (unit 1) (in_bom yes) (on_board yes) (dnp no)
  (property "Reference" "R7" (at 114.3 95.25 0) (effects (font (size 1.27 1.27))))
  (property "Value" "100R" (at 113.03 97.79 0) (effects (font (size 1.27 1.27))))
  (property "Footprint" "OLIMEX_RLC-FP:R_0402_5MIL_DWS" (at 120.9548 95.25 90) (effects (font (size 1.524 1.524)) hide))
  (property "Datasheet" "" (at 118.11 95.25 0) (effects (font (size 1.524 1.524)))) (pin "1") (pin "2"))

 (symbol (lib_id "MOD-ENV_revB-rescue:VDD-OLIMEX_Power") (at 133.35 88.9 0) (unit 1) (in_bom yes) (on_board yes) (dnp no)
  (property "Reference" "#PWR0102" (at 133.35 92.71 0) (effects (font (size 1.27 1.27)) hide))
  (property "Value" "VDD" (at 133.7818 84.5058 0) (effects (font (size 1.27 1.27))))
  (property "Footprint" "" (at 133.35 88.9 0) (effects (font (size 1.524 1.524))))
  (property "Datasheet" "" (at 133.35 88.9 0) (effects (font (size 1.524 1.524)))) (pin "1"))

 (sheet_instances (path "" (page "1"))))
